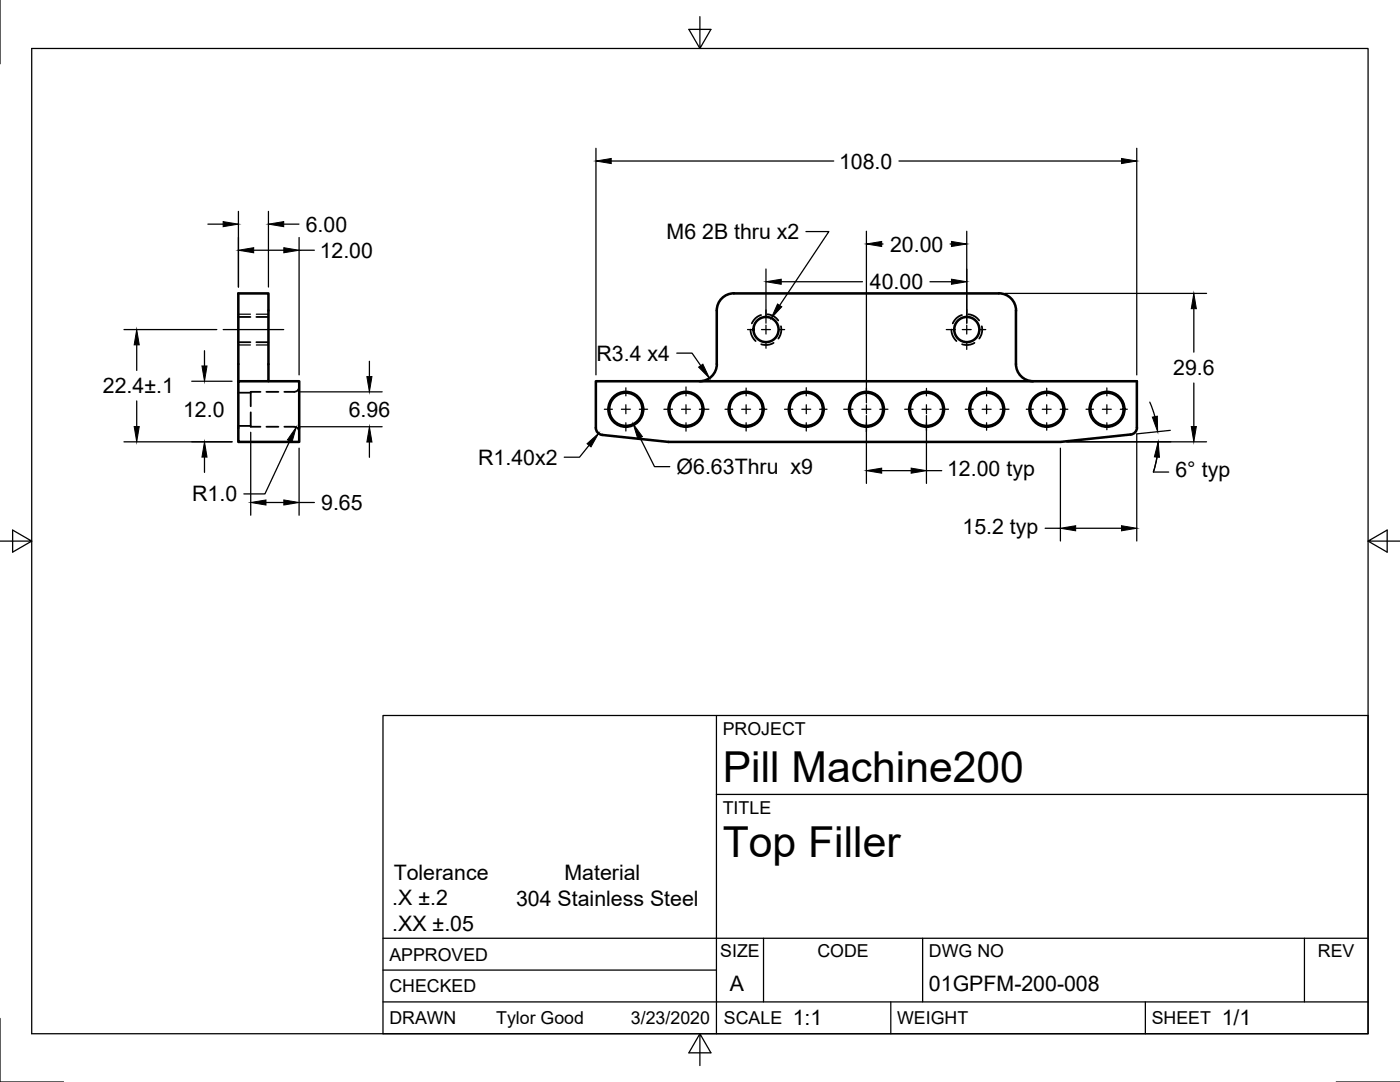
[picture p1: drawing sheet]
<svg xmlns="http://www.w3.org/2000/svg" width="279mm" height="216mm" viewBox="0 0 279 216" stroke-linecap="round" stroke-linejoin="round" font-family="sans-serif">
<!-- layer: Visible -->
<g fill="none" stroke="#000" stroke-width=".51">
<path d="M47.6 76.1h12.1v12.1h-12.1zM47.6 76.1v-17.6h6v17.6M139.6 76.1a3.4 3.4 0 0 0 3.5-3.5l-.1-10.6a3.4 3.4 0 0 1 3.5-3.5h52.8a3.4 3.4 0 0 1 3.5 3.5v10.6a3.4 3.4 0 0 0 3.4 3.5M225.6 86.7l-14 1.5h-78.2l-13.2-1.4M226.9 85.3v-9.2h-108v9.3a1.41 1.41 0 0 0 1.3 1.4M226.9 85.3a1.41 1.41 0 0 1-1.3 1.4"/>
<circle cx="152.9" cy="65.8" r="2.51"/>
<circle cx="192.9" cy="65.8" r="2.51"/>
<circle cx="124.9" cy="81.7" r="3.5"/>
<circle cx="124.9" cy="81.7" r="3.3"/>
<circle cx="136.9" cy="81.7" r="3.5"/>
<circle cx="136.9" cy="81.7" r="3.3"/>
<circle cx="148.9" cy="81.7" r="3.5"/>
<circle cx="148.9" cy="81.7" r="3.3"/>
<circle cx="160.9" cy="81.7" r="3.5"/>
<circle cx="160.9" cy="81.7" r="3.3"/>
<circle cx="172.9" cy="81.7" r="3.5"/>
<circle cx="172.9" cy="81.7" r="3.3"/>
<circle cx="184.9" cy="81.7" r="3.5"/>
<circle cx="184.9" cy="81.7" r="3.3"/>
<circle cx="196.9" cy="81.7" r="3.5"/>
<circle cx="196.9" cy="81.7" r="3.3"/>
<circle cx="208.9" cy="81.7" r="3.5"/>
<circle cx="208.9" cy="81.7" r="3.3"/>
<circle cx="220.9" cy="81.7" r="3.5"/>
<circle cx="220.9" cy="81.7" r="3.3"/>
</g>
<!-- layer: Hidden -->
<g fill="none" stroke="#000" stroke-width=".36">
<path d="M47.6 78.4h2.4M47.6 63.2h2.4M47.6 68.3h2.4M51.2 63.2h2.4M51.2 68.3h2.4M52 78.2h-2v2.9M53.2 78.2h2.4M59.7 77.2a1.04 1.04 0 0 1-1 1h-2M149.8 65.8a3.1 3.1 0 0 0 1 2.3M151.9 62.9a2.86 2.86 0 0 0-1.8 1.6M153.2 62.7a2.88 2.88 0 0 1 2.1 1.2M154.4 68.4l-.3 .2a2.96 2.96 0 0 1-2.2 .1"/>
<path d="M155.9 65.1v.2a3 3 0 0 1-.6 2.3M189.9 65.8a3.2 3.2 0 0 0 1 2.3M192 62.9a2.86 2.86 0 0 0-1.9 1.6M193.3 62.7a2.88 2.88 0 0 1 2.1 1.2M194.5 68.4a2.92 2.92 0 0 1-2.5 .3M195.9 65.1l.1 .2a3 3 0 0 1-.6 2.3M47.6 85h2.4M50 82.3v2.9h2M53.2 85.2h2.4M56.7 85.2h2a1 1 0 0 1 1 1"/>
</g>
<!-- layer: Hidden Narrow -->
<path d="M47.6 62.7h2.4M47.6 68.8h2.4M51.2 62.7h2.4M51.2 68.8h2.4" fill="none" stroke="#000" stroke-width=".25"/>
<!-- layer: Border -->
<path d="M0 0v12.7M6.3 9.7h266.7v196.6h-266.7zM139.7 3.3v6.4l2.2-3.8h-4.4l2.2 3.8M0 108h6.3l-3.8-2.2v4.4l3.8-2.2M273 108l3.8 2.2v-4.4l-3.8 2.2h6.4M0 203.2v12.7h12.7M139.7 206.3l-2.2 3.8h4.4l-2.2-3.8v6.3M266.7 215.9h12.7" fill="none" stroke="#000" stroke-width=".25"/>
<!-- layer: Titleblock -->
<path d="M76.4 142.8h196.6v63.5h-196.6zM143 158.5h130M143 142.8v63.5M76.4 199.9h196.6M76.4 193.6h66.6M76.4 187.2h196.6M152.4 187.2v12.7M177.8 199.9v6.4M184.1 187.2v12.7M228.6 199.9v6.4M260.3 187.2v12.7" fill="none" stroke="#000" stroke-width=".25"/>
<!-- layer: Dimensions -->
<g fill="none" stroke="#000" stroke-width=".25">
<path d="M118.9 29.6v45.2M122 32.1h44.4M179.4 32.1h44.4M226.9 29.6v45.2M41.5 44.7h3M47.6 42.2v15.1M50.6 49.9h6M53.6 42.2v15.1M56.6 44.7h3.1M59.7 47.4v27.4M59.7 49.9h3M152.9 53.7v10.8"/>
<path d="M155.9 56.2h16.2M172.9 46.1v34.3M176 48.7h.2M185.6 56.2h4.3M189.6 48.7h.3M192.9 46.1v18.4M200.6 58.5h40.2M24.7 65.8h18.6M27.3 68.8v5.1M38.3 76.1h8M40.8 70v3M59.9 78.2h16.4"/>
<path d="M73.7 72.1v3M135.1 70.5h3l1.7 2.5M238.3 61.6v8.7M238.3 76.4v8.7M24.7 88.2h21.6M27.3 80v5.1M40.8 91.2v3.1M50 86.3v16.5M57.8 88l-4.9 10.6h-4.2M59.7 89.4v13.4M59.9 85.2h16.4M73.7 88.2v3"/>
<path d="M117.6 88.9l-1.9 2.3h-3.1M127.7 87.4l2.9 5.7h3.1M172.9 82.9v13.6M176 93.9h5.8M184.9 82.9v13.6M184.9 93.9h3M211.6 89.4v18.6M212.9 88.2h27.9M229.5 80.2l1 2.9M230.2 94.2h3M231.1 88.1a19.5 19.5 0 0 1-.9 6.1l.7-3M233.6 85.9l-6.7 .7v21.4"/>
<path d="M53.1 100.3h3.5M59.7 100.3h3M208.6 105.4h3M214.7 105.4h9.1"/>
</g>
<g fill="#000" stroke="#000" stroke-width=".2">
<path d="M118.9 32.1l3.1-.5v1zM223.8 31.6l3.1 .5-3.1 .5zM44.5 44.2l3.1 .5-3.1 .5zM47.6 49.9l3-.5v1zM53.6 44.7l3-.5v1zM56.6 49.4l3.1 .5-3.1 .5zM152.9 56.2l3-.5v1zM172.9 48.7l3.1-.5v1zM189.9 55.7l3 .5-3 .5zM189.9 48.2l3 .5-3 .5zM27.3 65.8l.5 3h-1zM40.3 73h1l-.5 3.1z"/>
<path d="M73.2 75.1h1l-.5 3.1zM139.4 73.3l.9-.6 1.3 2.8zM238.3 58.5l.5 3.1h-1.1zM26.8 85.1h1l-.5 3.1zM40.8 88.2l.5 3h-1zM50 100.3l3.1-.5v1zM56.6 99.8l3.1 .5-3.1 .5zM59.1 85.2l-.8 3-.9-.4zM73.7 85.2l.5 3h-1zM117.2 88.5l2.3-2-1.6 2.7zM126.4 84.6l1.8 2.5-.9 .5zM172.9 93.9l3.1-.5v1z"/>
<path d="M181.8 93.4l3.1 .5-3.1 .5zM231.1 88.2l.3 3h-1zM230 83.2l1-.2v3.1zM237.7 85.1h1.1l-.5 3.1zM211.6 105.4l3.1-.5v1zM223.8 104.9l3.1 .5-3.1 .5z"/>
</g>
<!-- layer: Annotations -->
<path d="M155.2 60.7l.8 .5-2.1 2.3z" fill="#000" stroke="#000" stroke-width=".2"/>
<path d="M160.8 46.2h4.6l-9.8 14.7" fill="none" stroke="#000" stroke-width=".25"/>
<!-- layer: Center Lines -->
<g fill="none" stroke="#000" stroke-width=".25">
<path d="M44.5 65.8h12.1M124.9 77.4v1.6M136.9 77.2v1.8M148.9 77.4v1.6M149.2 65.8h1M152 65.8h1.8M152.9 61.8v1.3M152.9 64.9v1.8M152.9 68.5v1M155.5 65.8h1.1M160.9 77.4v1.6M172.9 77.4v1.6"/>
<path d="M184.9 77.5v1.5M188.8 65.8h1.5M192 65.8h1.8M192.9 61.7v1.4M192.9 64.9v1.8M192.9 68.5v1.2M195.6 65.8h1.1M196.9 77.4v1.6M208.9 77.4v1.6M220.9 77.4v1.6M120.6 81.7h1.6M124 81.7h1.8"/>
<path d="M124.9 80.8v1.8M124.9 84.3v1.7M127.6 81.7h1.6M132.5 81.7h1.7M136 81.7h1.8M136.9 80.8v1.8M136.9 84.3v1.7M139.6 81.7h1.9M144.7 81.7h1.5M148 81.7h1.8M148.9 80.8v1.8M148.9 84.3v1.7"/>
<path d="M151.6 81.7h1.5M156.6 81.7h1.6M160 81.7h1.8M160.9 80.8v1.8M160.9 84.3v1.7M163.6 81.7h1.5M168.4 81.7h1.8M172 81.7h1.8M172.9 80.8v1.8M172.9 84.3v1.9M175.6 81.7h1.6M180.6 81.7h1.6"/>
<path d="M184 81.7h1.8M184.9 80.8v1.8M184.9 84.3v1.6M187.6 81.7h1.7M192.6 81.7h1.6M196 81.7h1.8M196.9 80.8v1.8M196.9 84.3v1.6M199.6 81.7h1.8M204.8 81.7h1.4M208 81.7h1.8M208.9 80.8v1.8"/>
<path d="M208.9 84.3v1.6M211.6 81.7h1.5M216.7 81.7h1.5M220 81.7h1.8M220.9 80.8v1.8M220.9 84.3v1.4M223.6 81.7h1.4"/>
</g>
<g font-size="8.5">
<text x="144.3" y="156">Pill Machine200</text>
<text x="144.3" y="171">Top Filler</text>
</g>
<g font-size="4.3">
<text x="167.4" y="33.6">108.0</text>
<text x="61" y="46.2">6.00</text>
<text x="133" y="47.7">M6 2B thru x2</text>
<text x="63.8" y="51.4">12.00</text>
<text x="177.6" y="50.2">20.00</text>
<text x="173.6" y="57.7">40.00</text>
<text x="119.1" y="72">R3.4 x4</text>
<text x="234.1" y="74.9">29.6</text>
<text x="20.5" y="78.5">22.4±.1</text>
<text x="36.5" y="83.1">12.0</text>
<text x="69.6" y="83.2">6.96</text>
<text x="95.4" y="92.7">R1.40x2</text>
<text x="135" y="94.6">Ø6.63Thru x9</text>
<text x="189" y="95">12.00 typ</text>
<text x="234.6" y="95.3">6° typ</text>
<text x="38.4" y="100.1">R1.0</text>
<text x="64.1" y="101.8">9.65</text>
<text x="192.1" y="106.5">15.2 typ</text>
<text x="78.6" y="175.6">Tolerance</text>
<text x="112.7" y="175.6">Material</text>
<text x="78.3" y="180.7">.X ±.2</text>
<text x="78.3" y="185.8">.XX ±.05</text>
<text x="103" y="180.7">304 Stainless Steel</text>
<text x="145.7" y="197.7">A</text>
<text x="185.4" y="197.7">01GPFM-200-008</text>
<text x="158.2" y="204.6">1:1</text>
<text x="243.8" y="204.6">1/1</text>
</g>
<g font-size="3.5">
<text x="144.3" y="146.6">PROJECT</text>
<text x="144.3" y="162.3">TITLE</text>
<text x="77.7" y="191.7">APPROVED</text>
<text x="143.7" y="191">SIZE</text>
<text x="163.1" y="191">CODE</text>
<text x="185.4" y="191">DWG NO</text>
<text x="263" y="191">REV</text>
<text x="77.7" y="198">CHECKED</text>
<text x="77.7" y="204.4">DRAWN</text>
<text x="99" y="204.4">Tylor Good</text>
<text x="125.9" y="204.4">3/23/2020</text>
<text x="144.5" y="204.4">SCALE</text>
<text x="179" y="204.4">WEIGHT</text>
<text x="229.8" y="204.4">SHEET</text>
</g>
</svg>
